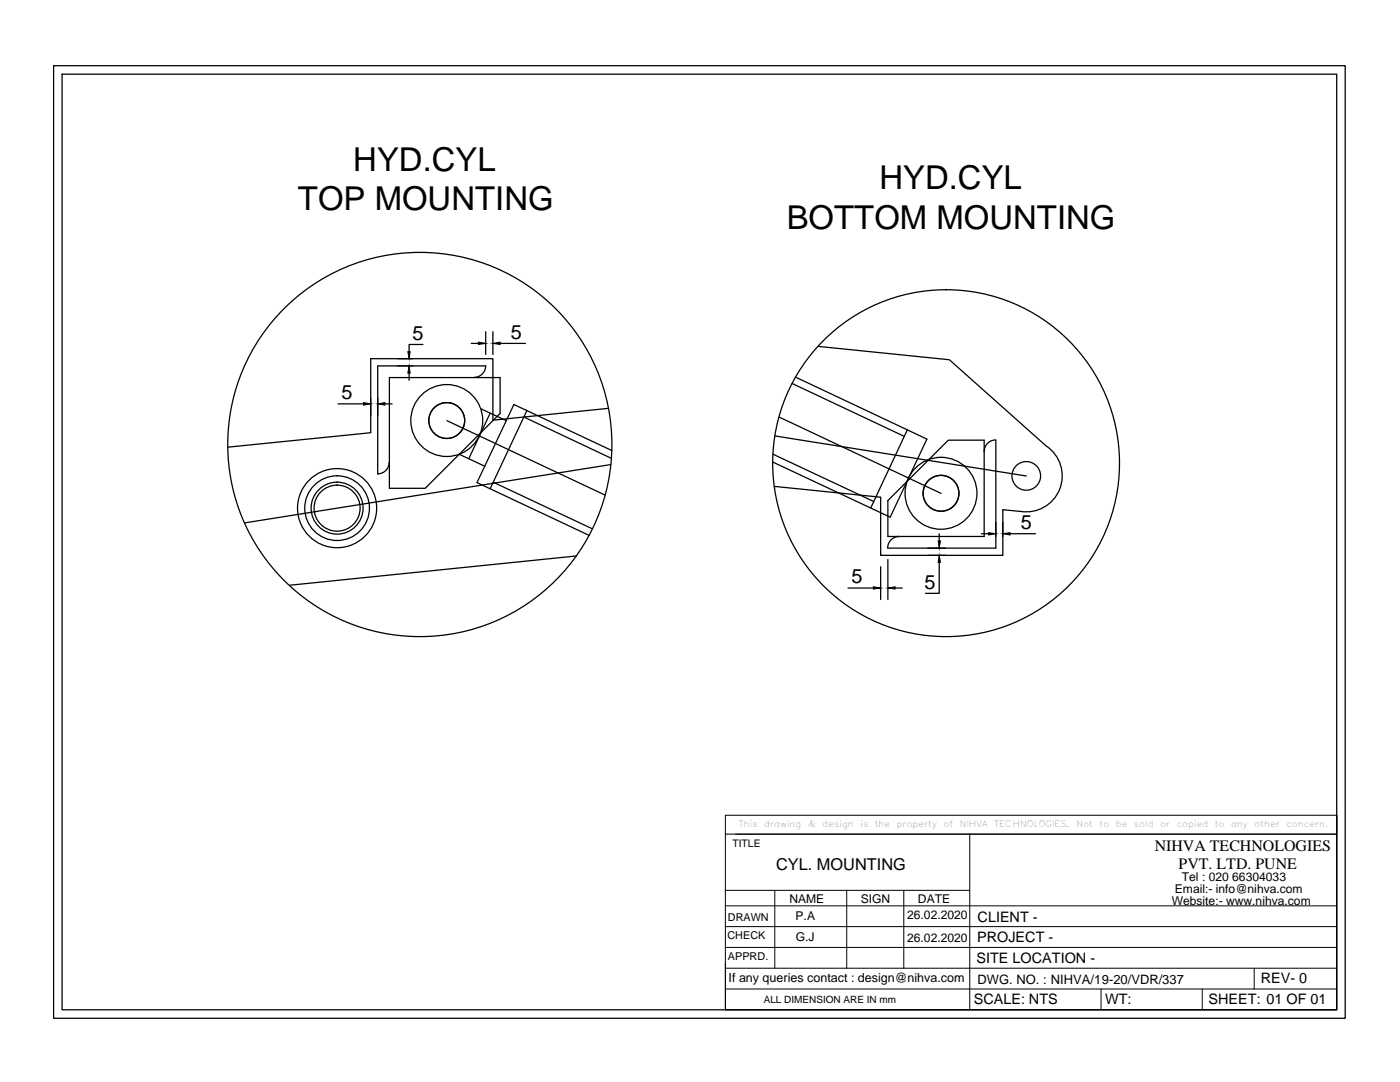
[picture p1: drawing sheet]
<svg xmlns="http://www.w3.org/2000/svg" width="279mm" height="216mm" viewBox="0 0 279 216" stroke-linecap="round" stroke-linejoin="round" font-family="sans-serif">
<!-- layer: 0 -->
<g fill="none" stroke="#000" stroke-width=".25">
<path d="M10.7 13.1h257.8v190.1h-257.8zM12.4 14.8h254.4v186.7h-254.4zM77.7 75.3h22.1v7.2l-14.9 14.9h-7.2zM79.3 71.6h3.1M81.6 74.5v1.4M84.4 68.7h-2.8v1.5M94.1 68.5h1.4M94.6 75.3a2.31 2.31 0 0 0 2.3-2.3h-21.5v21.6M96.9 66.2v4.5M98.4 66.2v4.5M99.8 68.5h5.1M158.1 76.5l22.4 10.6"/>
<path d="M158.8 75.3l26.2 12.3-7.3 15.6-23.5-11M163.3 69.1l26.2 2.7 19.4 17.3a7.2 7.2 0 0 1 2.6 8.5 7.2 7.2 0 0 1-7.8 4.4M67.5 80.6h5M74 86.3l-28.5 2.9M76.8 80.6h1.5M77.7 92.3a2.31 2.31 0 0 1-2.3 2.3M89.2 83.9l31.6 14.9M91.7 90.7l5.1 2.3M96 81.6l5 2.3M97.8 82.5l-4.3 9.1M98.4 96.2l19.8 9.3M104.5 83.2l17.5 8.3"/>
<path d="M105.1 81.9l-7.3 15.6M121.4 81.5l-23 2.3v-12.2h-24.4v14.7M121.9 92.7l-73.1 11.6M122.1 89.9l-19.5-9.2-7.4 15.6 22.4 10.5M154.2 90.6l20.2 9.5M154.5 97.1l21.3 2.1v11.6h24.3v-9.1l3.6 .4M154.6 87l50.2 8M155.5 83.2l32.3 15.3M177.2 99.9l12.1-12.1h7.1v19.2h-19.2zM181.1 85.8l-7.3 15.6M198.7 87.8a2.31 2.31 0 0 0-2.3 2.3M198.7 87.8v21.6h-21.5a2.31 2.31 0 0 1 2.3-2.4"/>
<path d="M115 110.9l-57.2 5.9M169.2 117.3h5.1M175.8 113.1v6.5M177.2 111.7v7.9M178.6 117.3h1.5M185.2 110.8h3.5M187.4 112.2v6.2h-2.7M187.4 106.5v1.4M195.9 106.5h1.4M200.1 104.2v2.8M201.6 106.5h5.1M266.8 162.7v38.8h-122"/>
<circle cx="83.8" cy="88.7" r="38.3"/>
<circle cx="89.2" cy="83.9" r="7.2"/>
<circle cx="89.2" cy="83.9" r="3.6"/>
<circle cx="187.8" cy="98.4" r="7.2"/>
<circle cx="187.8" cy="98.4" r="3.6"/>
<circle cx="188.8" cy="92.4" r="34.6"/>
<circle cx="204.8" cy="95" r="2.86"/>
<circle cx="67.3" cy="101.4" r="6.5"/>
<circle cx="67.3" cy="101.4" r="5.2"/>
<circle cx="67.3" cy="101.4" r="4.6"/>
<circle cx="67.3" cy="101.4" r="7.9"/>
</g>
<path d="M81.6 73l.3 1.5h-.5zM81.4 70.2h.5l-.3 1.4zM95.5 68.3l1.4 .2-1.4 .2zM98.4 68.5l1.4-.2v.4zM72.5 80.3l1.5 .3-1.5 .2zM75.4 80.6l1.4-.3v.5zM174.3 117.1l1.5 .2-1.5 .2zM177.2 117.3l1.4-.2v.4zM187.2 107.9h.5l-.3 1.5zM187.4 110.8l.3 1.4h-.5zM197.3 106.3l1.4 .2-1.4 .3zM200.1 106.5l1.5-.2v.5z" fill="#000" stroke="#000" stroke-width=".2"/>
<g fill="none" stroke="#000" stroke-width=".2">
<path d="M144.8 162.7h122v3.7h-122zM144.8 166.4v35.1M144.8 177.7h48.7M146.8 166.4h120M154.6 177.7v15.5M169 177.7v15.5M180.4 177.7v15.5M193.5 166.4v35.1M144.8 193.2h122M144.8 189h122M144.8 184.9h122M144.8 180.7h122"/>
<path d="M144.8 197.3h122M219.7 197.3v4.2M239.9 197.3v4.2M250.3 193.2v4.1"/>
</g>
<g font-size="6.6">
<text x="70.5" y="34.1">HYD.CYL</text>
<text x="59.5" y="42">TOP MOUNTING</text>
<text x="175.5" y="37.7">HYD.CYL</text>
<text x="157" y="45.7">BOTTOM MOUNTING</text>
</g>
<g font-size="4">
<text x="82.3" y="67.8">5</text>
<text x="101.9" y="67.6">5</text>
<text x="68.1" y="79.7">5</text>
<text x="203.7" y="105.6">5</text>
<text x="170" y="116.4">5</text>
<text x="184.5" y="117.5">5</text>
</g>
<text font-size="3.3" x="154.9" y="173.6">CYL. MOUNTING</text>
<g font-size="3.2">
<text x="230.4" y="169.8">NIHVA TECHNOLOGIES</text>
<text x="235.2" y="173.4">PVT. LTD. PUNE</text>
</g>
<g font-size="2.9">
<text x="195.1" y="183.9">CLIENT -</text>
<text x="195" y="188">PROJECT -</text>
<text x="194.9" y="192.1">SITE LOCATION -</text>
<text x="251.6" y="196.2">REV- 0</text>
<text x="194.3" y="200.4">SCALE: NTS</text>
<text x="220.5" y="200.4">WT:</text>
<text x="241.2" y="200.4">SHEET: 01 OF 01</text>
</g>
<text font-size="2.6" x="195.1" y="196.3">DWG. NO. : NIHVA/19-20/VDR/337</text>
<text font-size="2.5" x="145.4" y="196">If any queries contact : design@nihva.com</text>
<g font-size="2.4">
<text x="234.5" y="178.3">Email:- info@nihva.com</text>
<text x="235.9" y="175.8">Tel : 020 66304033</text>
<text x="157.6" y="180.2">NAME</text>
<text x="158.8" y="183.7">P.A</text>
<text x="171.8" y="180.2">SIGN</text>
<text x="181" y="183.4">26.02.2020</text>
<text x="183.2" y="180.1">DATE</text>
<text x="233.8" y="180.5">Website:- www.nihva.com</text>
<text x="158.8" y="187.9">G.J</text>
<text x="181" y="188">26.02.2020</text>
</g>
<g font-size="2.2">
<text x="145.3" y="183.7">DRAWN</text>
<text x="145.2" y="187.4">CHECK</text>
<text x="145.3" y="191.5">APPRD.</text>
</g>
<text font-size="2.1" x="146.2" y="169.1">TITLE</text>
<text font-size="2" x="152.4" y="200.1">ALL DIMENSION ARE IN mm</text>
<g font-size="1.7">
<text x="147.5" y="165">This</text>
<text x="152.5" y="165">drawing</text>
<text x="161.3" y="165">&amp;</text>
<text x="164.2" y="165">design</text>
<text x="171.7" y="165">is</text>
<text x="174.6" y="165">the</text>
<text x="179" y="165">property</text>
<text x="188.3" y="165">of</text>
<text x="191.6" y="165">NIHVA</text>
<text x="198.4" y="165">TECHNOLOGIES.</text>
<text x="214.8" y="165">Not</text>
<text x="219.4" y="165">to</text>
<text x="222.7" y="165">be</text>
<text x="226.3" y="165">sold</text>
<text x="231.5" y="165">or</text>
<text x="234.8" y="165">copied</text>
<text x="242.4" y="165">to</text>
<text x="245.7" y="165">any</text>
<text x="250.4" y="165">other</text>
<text x="256.7" y="165">concern.</text>
</g>
</svg>
